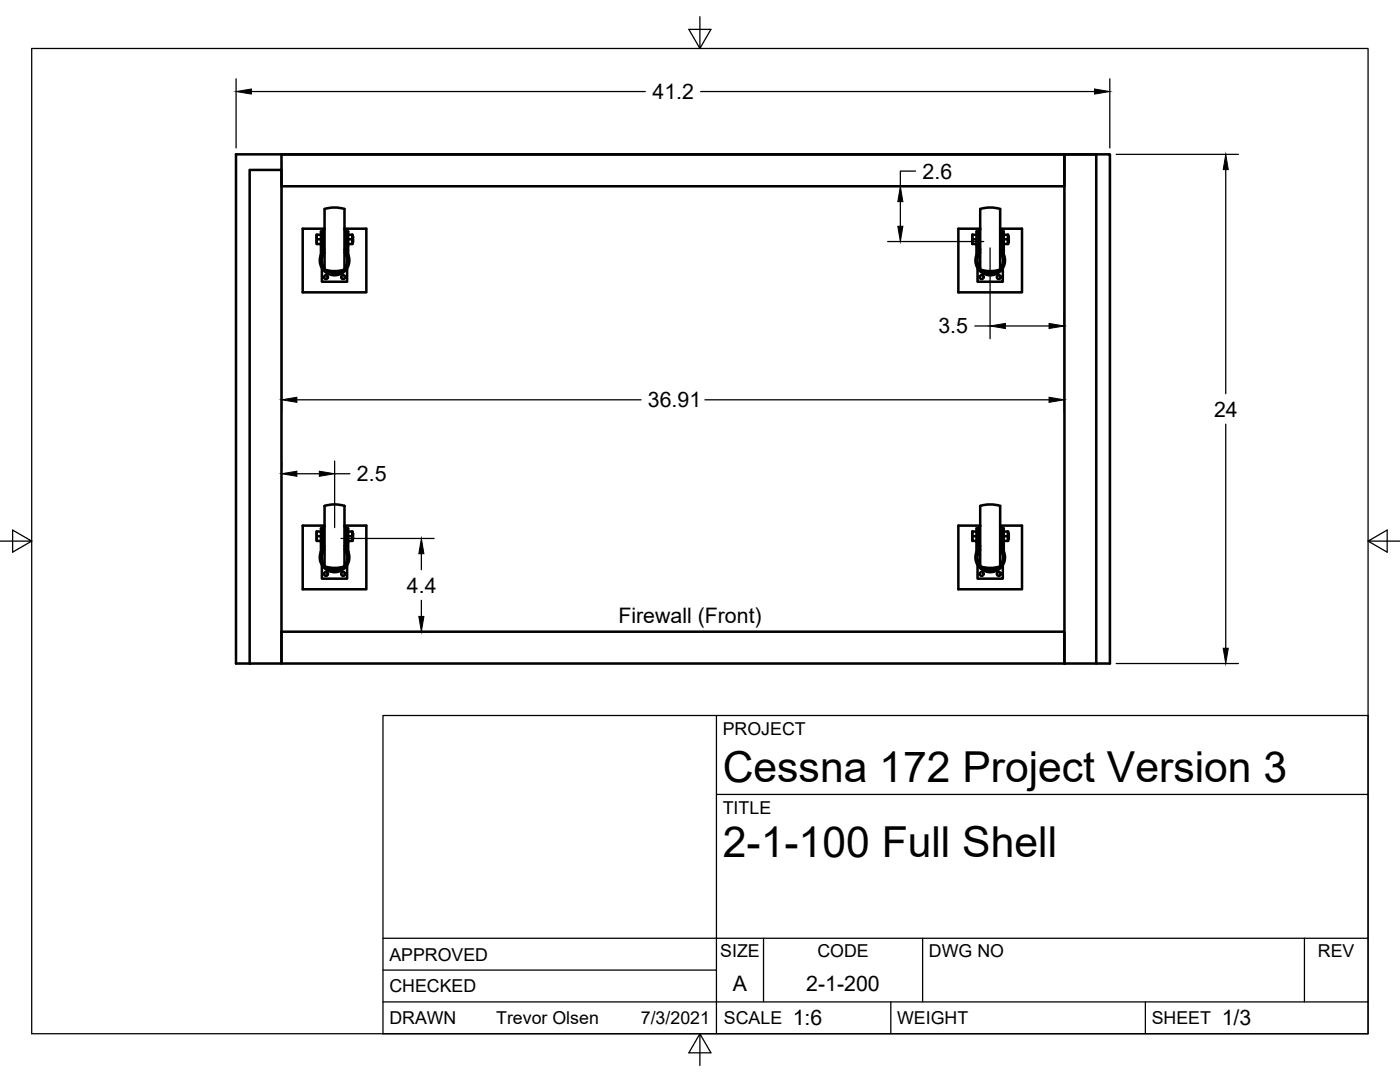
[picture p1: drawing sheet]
<svg xmlns="http://www.w3.org/2000/svg" width="279mm" height="216mm" viewBox="0 0 279 216" stroke-linecap="round" stroke-linejoin="round" font-family="sans-serif">
<!-- layer: Visible -->
<g fill="none" stroke="#000" stroke-width=".51">
<path d="M49.8 33.9h6.4v98.5h-6.4zM56.2 30.8h156.2v6.4h-156.2zM212.4 30.8h6.4v101.6h-6.4zM63.3 46.8v1h.8M63.3 47.8v.9h.8M64.1 50.8v-4.6h.3v4.6M64.1 46.8h-.9l.1 1.9M64.1 50.8a2.96 2.96 0 0 0 2.7 4.1 2.96 2.96 0 0 0 2.7-4.1M64.2 53.5v2.7h5.1v-2.7M64.4 51a2.55 2.55 0 0 0 .4 2.6M64.4 48.4h.2M64.4 47.2h.2"/>
<path d="M64.5 50.8l-.1 .3M64.8 45.8h-.2v3.9l.2 .1M64.8 41.7v12.1M64.8 50.3l-.4 .8M64.8 45.6h-4.4v12.7h12.7v-12.7h-4.4M64.8 41.7a6.3 6.3 0 0 1 3.9 0v12.1a6.5 6.5 0 0 1-3.9 0M65.1 53.9a2.55 2.55 0 0 0 3.4 0M68.7 45.8h.3v3.9l-.3 .1M68.7 50.3l.4 .8M69 48.4h.1M69 47.2h.1M69.1 50.8v-4.6h.4v4.6"/>
<path d="M69.1 50.8v.3M69.1 51a2.55 2.55 0 0 1-.3 2.6M69.5 46.8h.8v1.4M70.3 46.8v1h-.8M70.3 47.8v.4M70.3 48.2v.5M70.3 48.2v.5h-.8M70.3 48.4h.1M70.3 47.2h.1M70.4 47.2l.1 .1-.1 1.1M70.4 47.2v1.2M194.1 46.8v1h.8"/>
<path d="M194.1 47.8v.9h.8M194.9 50.8v-4.6h.4v4.6M194.9 46.8h-.9l.1 1.9M194.9 50.8a2.96 2.96 0 0 0 2.7 4.1 2.96 2.96 0 0 0 2.7-4.1M195.1 53.5v2.7h5v-2.7M195.3 48.4h.1M195.3 47.2h.1M195.3 50.8v.3M195.6 45.8h-.2v3.9l.2 .1M195.6 50.3l-.2 .4a2.86 2.86 0 0 0 .2 2.9M195.6 45.6h-4.3v12.7h12.7v-12.7h-4.4M195.6 41.7a6.3 6.3 0 0 1 4 0v12.1a6.4 6.4 0 0 1-4 0z"/>
<path d="M195.9 53.9a2.55 2.55 0 0 0 3.4 0M199.6 45.8h.2v3.9l-.2 .1M199.6 50.3l.4 .8M199.8 48.4h.1M199.8 47.2h.1M199.9 50.8l.1 .3M199.9 50.8v-4.6h.4v4.6M200 51a2.55 2.55 0 0 1-.4 2.6M200.3 46.8h.9v1.4M201.1 46.8v1h-.8M201.1 47.8l.1 .4M201.2 48.2l-.1 .5"/>
<path d="M201.2 48.2l-.1 .5h-.8M201.2 48.4h.1M201.2 47.2h.1M201.2 47.2l.1 .1-.1 1.1M201.2 47.2v1.2M63.3 106.1v.9h.8M63.3 107v.9h.8M64.1 110v-4.6h.3v4.6M64.1 106.1h-.9l.1 1.8M64.1 110a2.96 2.96 0 0 0 2.7 4.2 2.96 2.96 0 0 0 2.7-4.2M64.2 112.8v2.7h5.1v-2.7M64.4 107.6h.2"/>
<path d="M64.4 106.4h.2M64.5 110a2.77 2.77 0 0 0 .3 2.8M64.8 105l-.2 .1v3.8l.2 .1M64.8 100.9v12.2M64.8 109.6l-.4 .7M64.8 104.9h-4.4v12.7h12.7v-12.7h-4.4M64.8 100.9a6.3 6.3 0 0 1 3.9 .1v12.1M64.8 113l2.3 .3 1.7-.3M65.1 113.1a2.55 2.55 0 0 0 3.4 0M68.7 105l.3 .1v3.8l-.3 .1M68.7 109.6l.4 .7M69 107.6h.1"/>
<path d="M69 106.4h.1M69.1 110v-4.6h.4v4.6M69.1 110a2.77 2.77 0 0 1-.3 2.8M69.5 106.1h.8v1.4M70.3 106.1v.9h-.8M70.3 107v.5M70.3 107.5v.4M70.3 107.5v.4h-.8M70.3 107.6h.1M70.3 106.4h.1M70.4 106.4l.1 .1-.1 1.1M70.4 106.4v1.2"/>
<path d="M194.1 106.1v.9h.8M194.1 107v.9h.8M194.9 110v-4.6h.4v4.6M194.9 106.1h-.9l.1 1.8M194.9 110a2.96 2.96 0 0 0 2.7 4.2 2.96 2.96 0 0 0 2.7-4.2M195.1 112.8v2.7h5v-2.7M195.3 110.3a2.55 2.55 0 0 0 .3 2.5M195.3 107.6h.1M195.3 106.4h.1M195.3 110v.3M195.6 105l-.2 .1v3.8l.2 .1M195.6 113.1v-12.1a6 6 0 0 1 4 0v12.1"/>
<path d="M195.6 109.6l-.4 .7M195.6 104.9h-4.3v12.7h12.7v-12.7h-4.4M195.6 113l2.3 .3 1.7-.3M195.9 113.1a2.55 2.55 0 0 0 3.4 0M199.6 105l.2 .1v3.8l-.2 .1M199.6 109.6l.4 .7M199.8 107.6h.1M199.8 106.4h.1M199.9 110a2.77 2.77 0 0 1-.3 2.8M199.9 110v-4.6h.4v4.6M200.3 106.1h.9v1.4M201.1 106.1v.9h-.8"/>
<path d="M201.1 107l.1 .5M201.2 107.5l-.1 .4M201.2 107.5l-.1 .4h-.8M201.2 107.6h.1M201.2 106.4h.1M201.2 106.4l.1 .1-.1 1.1M201.2 106.4v1.2M49.8 132.4h-2.7v-101.6h174.4v101.6h-2.7M56.2 126h156.2v6.4h-156.2z"/>
<circle cx="65.1" cy="55.3" r=".39"/>
<circle cx="68.5" cy="55.3" r=".39"/>
<circle cx="195.9" cy="55.3" r=".39"/>
<circle cx="199.3" cy="55.3" r=".39"/>
<circle cx="65.1" cy="114.5" r=".39"/>
<circle cx="68.5" cy="114.5" r=".39"/>
<circle cx="195.9" cy="114.5" r=".39"/>
<circle cx="199.3" cy="114.5" r=".39"/>
</g>
<!-- layer: Border -->
<path d="M6.3 9.7h266.7v196.6h-266.7zM139.7 3.3v6.4l2.2-3.8h-4.4l2.2 3.8M0 108h6.3l-3.8-2.2v4.4l3.8-2.2M273 108l3.8 2.2v-4.4l-3.8 2.2h6.4M139.7 206.3l-2.2 3.8h4.4l-2.2-3.8v6.3" fill="none" stroke="#000" stroke-width=".25"/>
<!-- layer: Titleblock -->
<path d="M76.4 142.8h196.6v63.5h-196.6zM143 158.5h130M143 142.8v63.5M76.4 199.9h196.6M76.4 193.6h66.6M76.4 187.2h196.6M152.4 187.2v12.7M177.8 199.9v6.4M184.1 187.2v12.7M228.6 199.9v6.4M260.3 187.2v12.7" fill="none" stroke="#000" stroke-width=".25"/>
<!-- layer: Dimensions -->
<g fill="none" stroke="#000" stroke-width=".25">
<path d="M47.1 15.7v13.8M50.2 18.3h78.6M139.8 18.3h78.6M221.5 15.7v13.8M56.2 32.1v50.2M177.1 37.2h4.1M182.7 34.1h-3v3.1M212.4 32.1v50.2M222.8 30.8h24.4M244.6 33.8v44.7M177.1 48.2h19.2M179.7 40.2v4.9"/>
<path d="M197.6 49.5v18.1M59.2 79.8h68.7M140.7 79.8h68.7M194.5 65h3.1M200.6 65h8.8M56.2 92v1.3M59.2 94.5h4.5M66.8 92v13.3M66.8 94.5h3M244.6 84.6v44.7M68.1 107.4h18.5M84.1 110.5v3.2"/>
<path d="M84.1 119.8v3.2M84.1 126h2.5M222.8 132.4h24.4"/>
</g>
<g fill="#000" stroke="#000" stroke-width=".2">
<path d="M47.1 18.3l3.1-.5v1zM218.4 17.8l3.1 .5-3.1 .5zM244.6 30.8l.5 3h-1zM179.2 45.1h1l-.5 3.1zM179.7 37.2l.5 3h-1zM56.2 79.8l3-.5v1zM197.6 65l3-.5v1.1zM209.4 79.3l3 .5-3 .5zM209.4 64.5l3 .5-3 .6zM56.2 94.5l3-.5v1zM63.7 94l3.1 .5-3.1 .5zM84.1 107.4l.5 3.1h-1z"/>
<path d="M83.6 123h1l-.5 3zM244.1 129.3h1l-.5 3.1z"/>
</g>
<g font-size="8.5">
<text x="144.3" y="156">Cessna 172 Project Version 3</text>
<text x="144.3" y="171">2-1-100 Full Shell</text>
</g>
<g font-size="4.3">
<text x="130.2" y="19.8">41.2</text>
<text x="184.1" y="35.6">2.6</text>
<text x="187.3" y="66.5">3.5</text>
<text x="129.3" y="81.3">36.91</text>
<text x="242.3" y="83.1">24</text>
<text x="71.2" y="96">2.5</text>
<text x="81.2" y="118.3">4.4</text>
<text x="123.4" y="124.3">Firewall (Front)</text>
<text x="146.3" y="197.7">A</text>
<text x="160.9" y="197.7">2-1-200</text>
<text x="158.2" y="204.6">1:6</text>
<text x="243.8" y="204.6">1/3</text>
</g>
<g font-size="3.5">
<text x="144.3" y="146.6">PROJECT</text>
<text x="144.3" y="162.3">TITLE</text>
<text x="77.7" y="191.7">APPROVED</text>
<text x="143.7" y="191">SIZE</text>
<text x="163.1" y="191">CODE</text>
<text x="185.4" y="191">DWG NO</text>
<text x="263" y="191">REV</text>
<text x="77.7" y="198">CHECKED</text>
<text x="77.7" y="204.4">DRAWN</text>
<text x="99" y="204.4">Trevor Olsen</text>
<text x="127.9" y="204.4">7/3/2021</text>
<text x="144.5" y="204.4">SCALE</text>
<text x="179" y="204.4">WEIGHT</text>
<text x="229.8" y="204.4">SHEET</text>
</g>
</svg>
